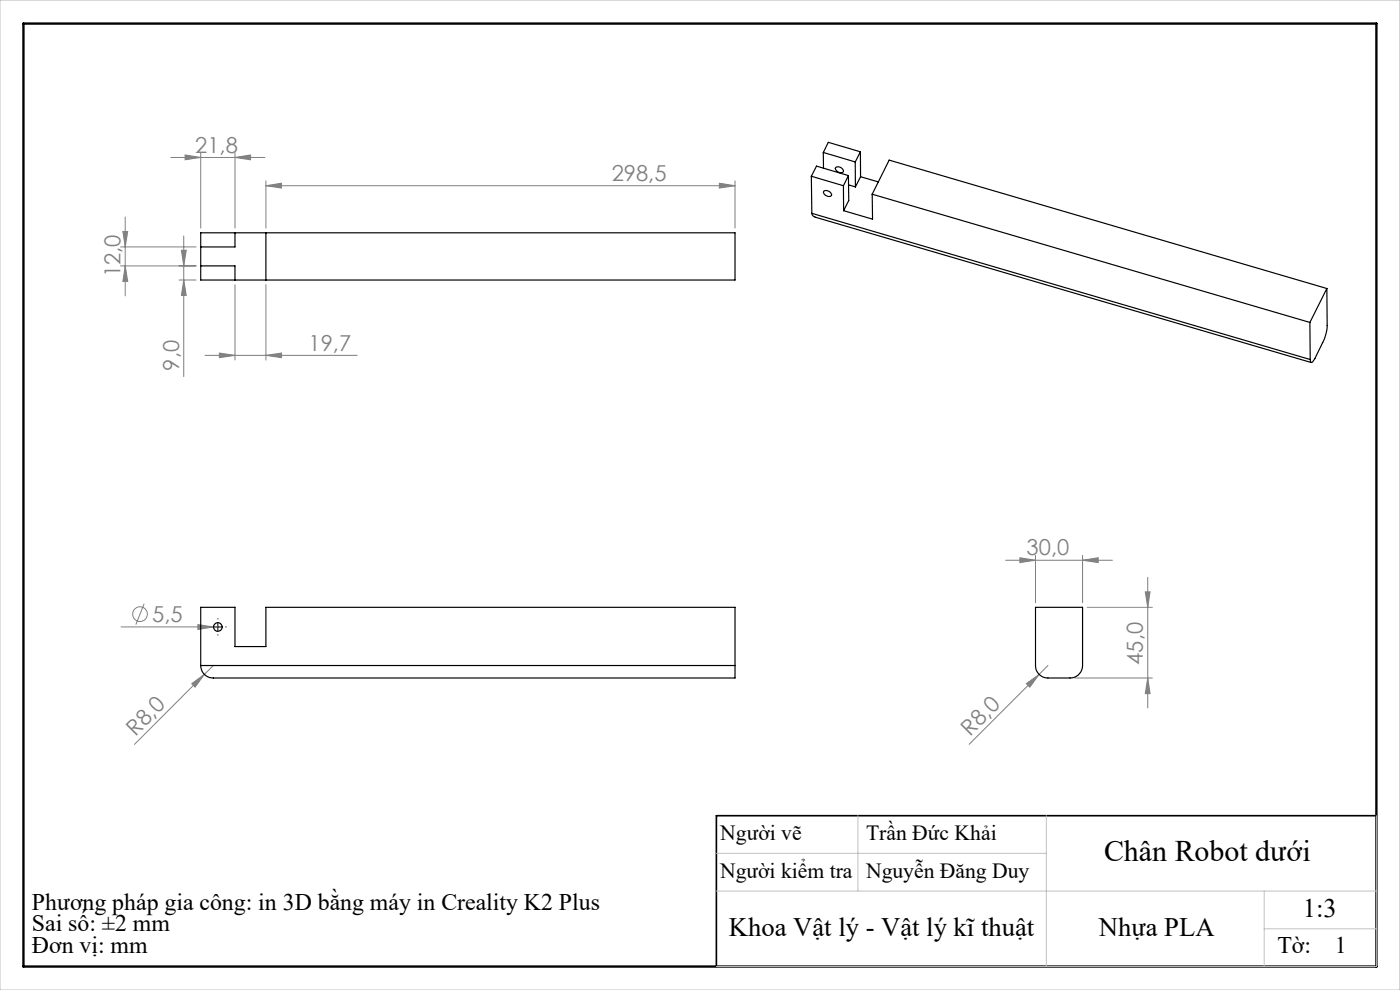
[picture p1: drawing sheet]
<svg xmlns="http://www.w3.org/2000/svg" width="297mm" height="210mm" viewBox="0 0 297 210" stroke-linecap="round" stroke-linejoin="round" font-family="sans-serif">
<g fill="none" stroke="#808080" stroke-width=".21">
<path d="M36.2 33.4h20M39.3 32.9l3.3 .5-3.3 .5zM42.6 32.4v16M49.8 33.4l3.4-.5v1zM49.8 32.4v16M56.4 39.4l3.3-.5v1zM56.4 38.4v10M56.4 39.4h99.5M152.6 38.9l3.3 .5-3.3 .5zM155.9 38.4v10M25.6 52.4h16M25.6 56.4h16"/>
<path d="M26.1 49.1h1l-.5 3.3zM26.6 56.4l.5 3.3h-1zM26.6 46v16.8M38 59.4h3.6M38.5 53.1h1l-.5 3.3zM39 50.1v29.8M39 59.4l.5 3.3h-1zM43.5 75.4h32.3M46.5 74.9l3.3 .5-3.3 .5zM49.8 60.4v16M56.4 75.4l3.3-.5v1zM56.4 60.4v16"/>
<path d="M213.3 118.8h22.7M216.4 118.3l3.3 .5-3.3 .5zM219.7 117.8v10M229.7 118.8l3.3-.5v1zM229.7 117.8v10M25.7 133h21.4M30.6 128l-1.8 4.5M42 132.5l3.3 .5-3.3 .5zM230.6 128.8h13.9M243 125.5h1l-.5 3.3zM243.5 122.5v27.7M40.7 145l2.7-2-2 2.8z"/>
<path d="M43.4 143l-14.9 14.9M45.3 141.2l-1.9 1.8M217.7 145l2.8-2-2 2.8zM220.5 143l-14.9 14.9M222.3 141.2l-1.8 1.8M228 143.8h16.5M243.5 143.8l.5 3.3h-1z"/>
<circle cx="29.7" cy="130.3" r="1.55"/>
</g>
<path d="M44.6 133h-.1M46.2 131.3v-.1M46.2 134.6v.1M47.9 133h.1" fill="none" stroke="#000" stroke-width=".21" stroke-dasharray="15.2 1.3 1.3 1.3"/>
<path d="M45.4 133h1.7M46.2 132.2v1.6" fill="none" stroke="#000" stroke-width=".21"/>
<path d="M292 173h-140v32" fill="none" stroke="#000" stroke-width=".35"/>
<path d="M5 5h287v200h-287z" fill="none" stroke="#000" stroke-width=".5"/>
<path d="M0 0h297v210h-297zM182 173v16M222 173v32M292 173v32h-140M152 189h140M152 181h70M268.2 189v16M268.2 197h23.8" fill="none" stroke="#c0c0c0" stroke-width=".21"/>
<g fill="#808080">
<path d="M42 132.5l3.3 .5-3.3 .5z"/>
<path d="M217.7 145l2.8-2-2 2.8z"/>
<path d="M40.7 145l2.7-2-2 2.8z"/>
<path d="M216.4 118.3l3.3 .5-3.3 .5zM229.7 118.8l3.3-.5v1z"/>
<path d="M56.4 39.4l3.3-.5v1zM152.6 38.9l3.3 .5-3.3 .5z"/>
<path d="M49.8 33.4l3.4-.5v1zM39.3 32.9l3.3 .5-3.3 .5zM56.4 75.4l3.3-.5v1zM46.5 74.9l3.3 .5-3.3 .5z"/>
<path d="M243.5 143.8l.5 3.3h-1zM243 125.5h1l-.5 3.3z"/>
<path d="M26.1 49.1h1l-.5 3.3zM26.6 56.4l.5 3.3h-1zM38.5 53.1h1l-.5 3.3zM39 59.4l.5 3.3h-1z"/>
</g>
<g fill="none" stroke="#000" stroke-width=".25">
<path d="M172.1 37.4l6.8 2M172.1 37.4l.1 7.9M174.7 32.3l6.7 2.1M174.7 32.3v3.4M177.2 35.6a1.02 1.02 0 0 1 1.1-.1 1.02 1.02 0 0 1 .6 1 1.11 1.11 0 0 1-1.7-.9zM178.9 39.4l.1 5.3M180 37.2l-6.8-2-1.1 2.2M180 37.2l-1.1 2.2M180 37.2l.1 5.3-1.1 2.2M180 39.2l1.5 .4M181.4 34.4l.1 5.2M182.5 32.2l-1.1 2.2"/>
<path d="M182.5 32.2l-6.8-2-1 2.1M182.5 32.2l.1 5.3M182.6 37.5l-1.1 2.1M182.6 37.5l3.7 1.1M42.6 56.4h7.2v3M42.6 49.4h113.3v10h-113.3zM49.8 49.4v3h-7.2M56.4 49.4v10M172.2 45.3a.93 .93 0 0 0 .7 .8l105.3 30.8M172.2 45.3l105.8 31M174.8 40.6a1.11 1.11 0 0 1 1.6 .9 1.05 1.05 0 0 1-1.6-.9zM185 41.2l.1 5.3-6.1-1.8"/>
<path d="M185 41.2l92.9 27.2M185 41.2l3.6-7.2 92.9 27.2M277.9 68.4l.1 7.9M281.5 61.2l.1 8.2-.3 1.2-.3 1.3-2.1 4.2-.5 .7-.2 .1-.2-.6M281.5 61.2l-3.6 7.2M219.7 128.8h10v12.4a2.69 2.69 0 0 1-2.7 2.6h-4.7a2.62 2.62 0 0 1-2.6-2.6zM42.6 141.2a2.65 2.65 0 0 0 2.7 2.6h110.6v-2.6M42.6 141.2v-12.4h7.2v8.4h6.6v-8.4h99.5v12.4M42.6 141.2h113.3"/>
<circle cx="46.2" cy="133" r=".92"/>
</g>
<text font-size="6.3" x="234.2" y="182.7">Chân Robot dưới</text>
<g font-size="5.6">
<text x="276.4" y="194.5">1:3</text>
<text x="154.6" y="198.6">Khoa Vật lý - Vật lý kĩ thuật</text>
<text x="233.1" y="198.6">Nhựa PLA</text>
</g>
<g font-size="5">
<text x="6.8" y="193">Phương pháp gia công: in 3D bằng máy in Creality K2 Plus</text>
<text x="6.8" y="197.6">Sai số: ±2 mm</text>
<text x="6.8" y="202.2">Đơn vị: mm</text>
<text x="271" y="202.2">Tờ:</text>
<text x="283.2" y="202.2">1</text>
</g>
<g font-size="4.7" fill="#808080">
<text x="41.4" y="32.4">21,8</text>
<text x="129.8" y="38.4">298,5</text>
<text x="25.6" y="58.8" transform="rotate(-90 25.6 58.8)">12,0</text>
<text x="65.5" y="74.4">19,7</text>
<text x="38" y="78.6" transform="rotate(-90 38 78.6)">9,0</text>
<text x="217.8" y="117.8">30,0</text>
<text x="32.3" y="132">5,5</text>
<text x="242.5" y="141" transform="rotate(-90 242.5 141)">45,0</text>
<text x="28.8" y="156.3" transform="rotate(-45 28.8 156.3)">R8,0</text>
<text x="205.8" y="156.3" transform="rotate(-45 205.8 156.3)">R8,0</text>
</g>
<g font-size="4.6">
<text x="152.8" y="178.2">Người vẽ</text>
<text x="183.7" y="178.2">Trần Đức Khải</text>
<text x="152.8" y="186.3">Người kiểm tra</text>
<text x="183.7" y="186.3">Nguyễn Đăng Duy</text>
</g>
</svg>
